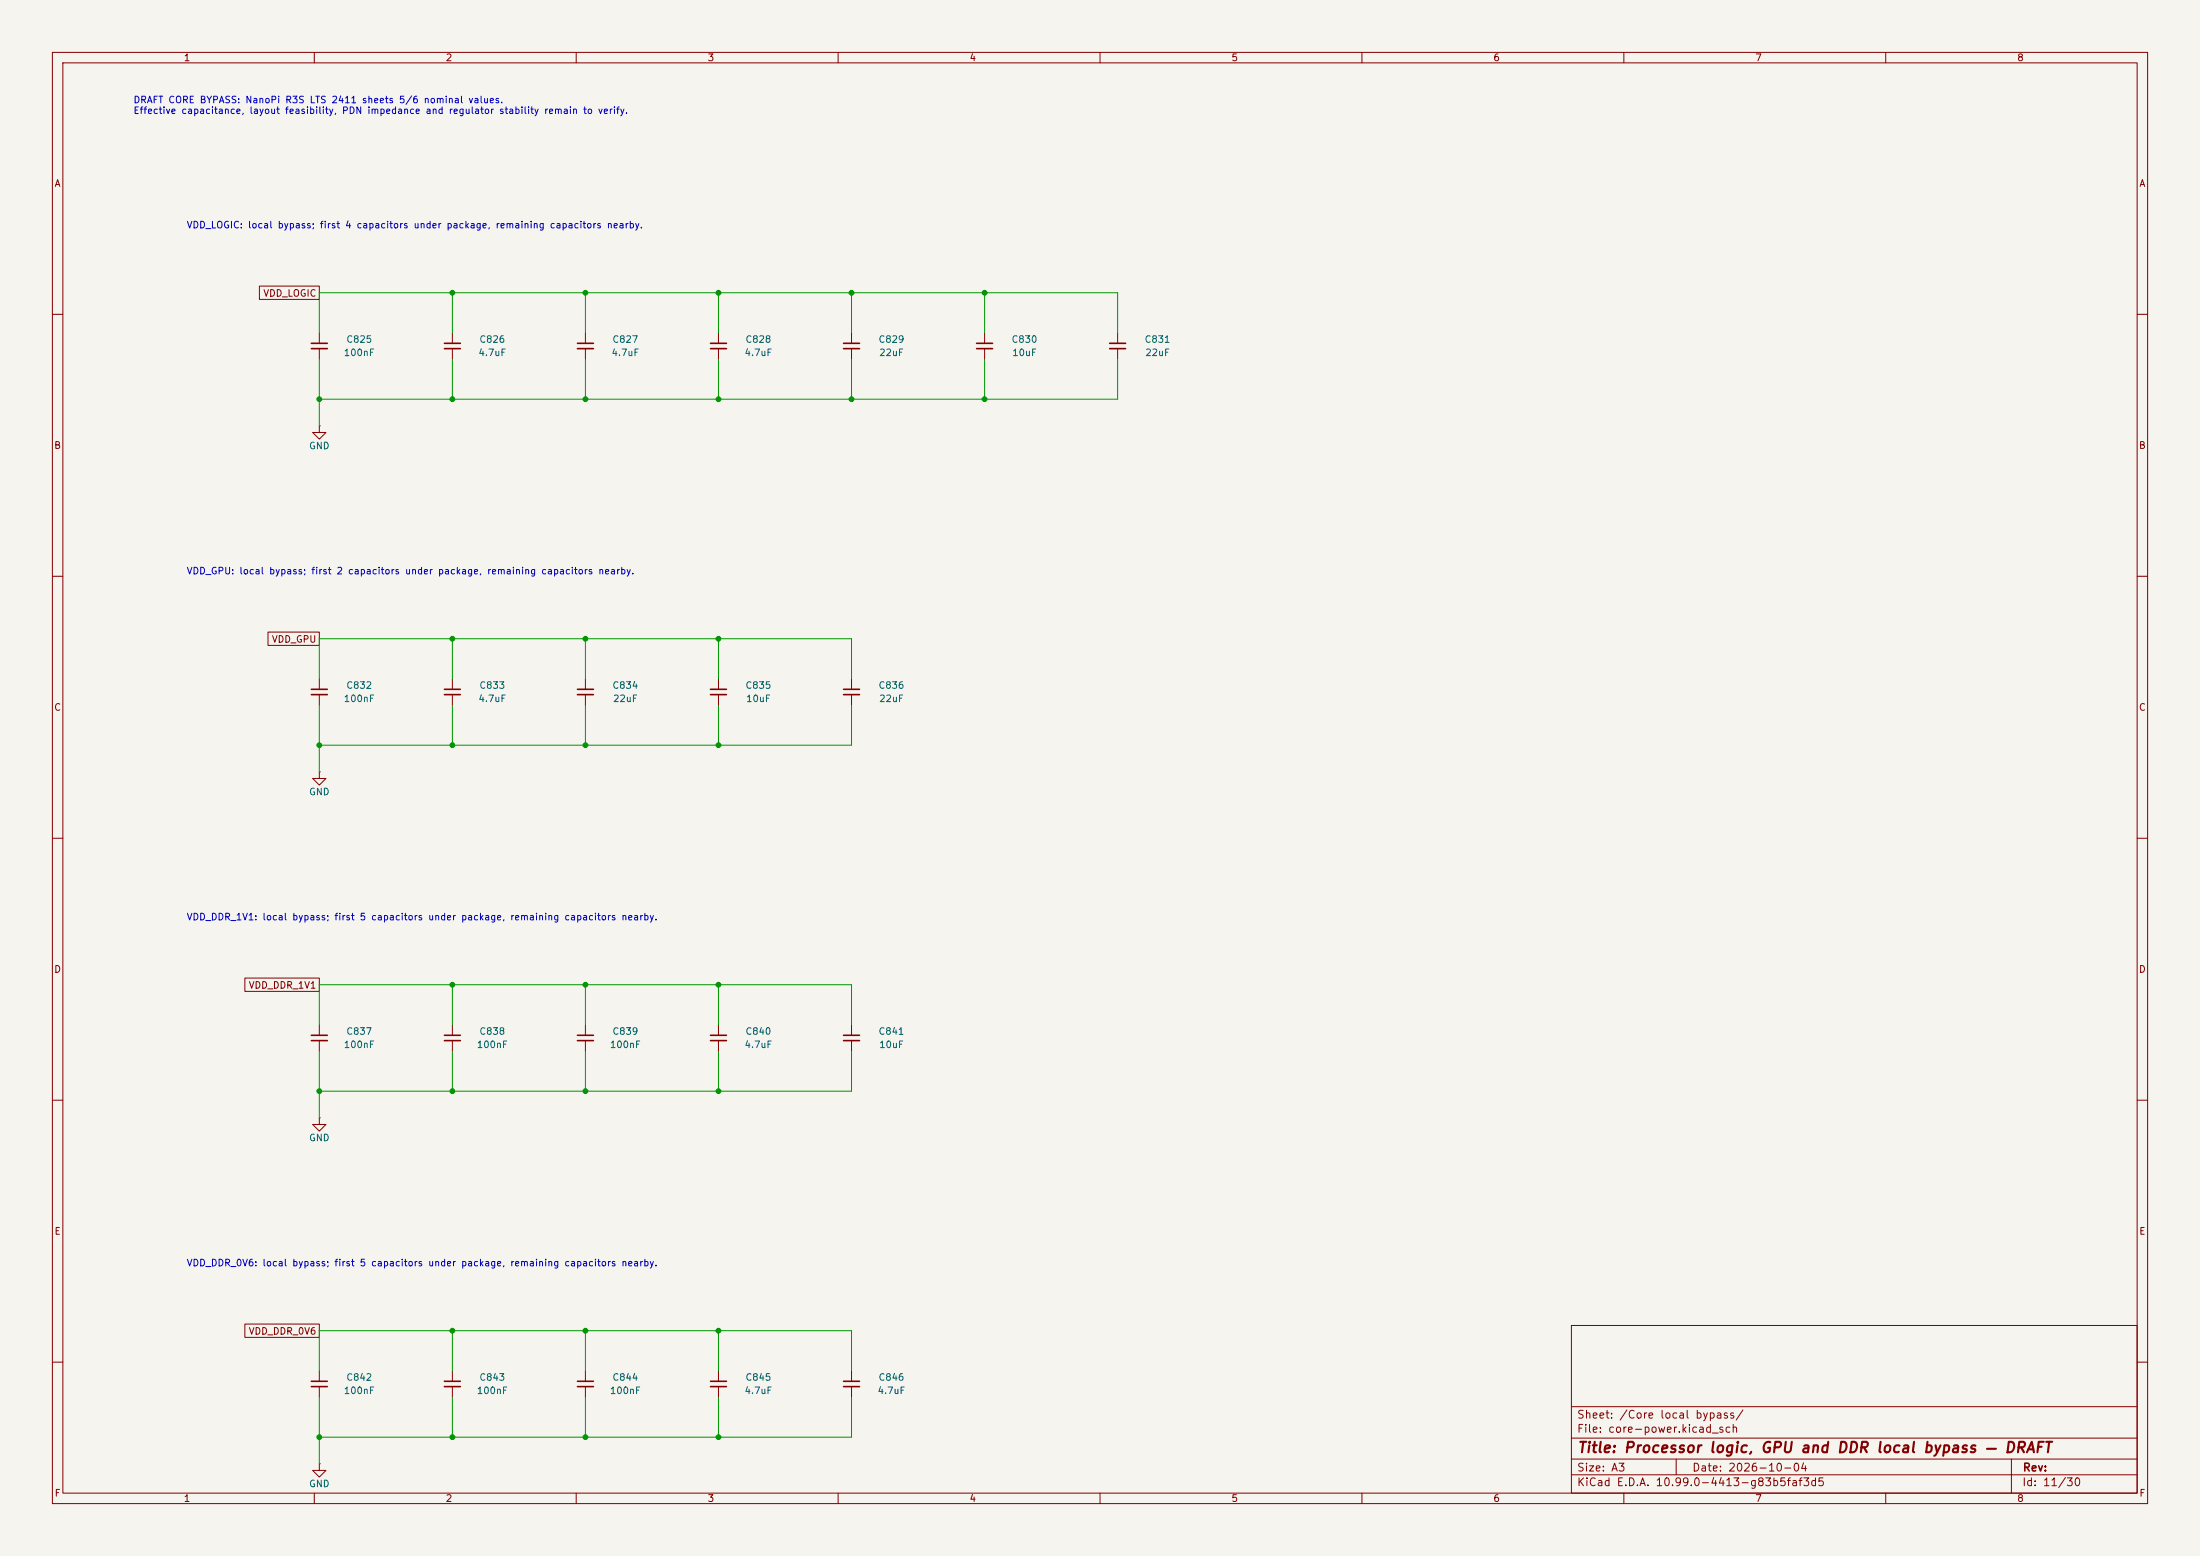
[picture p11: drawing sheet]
<svg xmlns="http://www.w3.org/2000/svg" width="420mm" height="297mm" viewBox="0 0 420 297" stroke-linecap="round" stroke-linejoin="round" font-family="sans-serif">
<path d="M0 0h420v297h-420z" fill="#f5f4ef" stroke="#f5f4ef" stroke-width=".19"/>
<g fill="none" stroke="#840000" stroke-width=".19">
<path d="M10 10h400v277h-400zM12 12h396v273h-396zM60 10v2M110 10v2M160 10v2M210 10v2M260 10v2M310 10v2M360 10v2M49.5 54.6h11.5v2.6h-11.5zM10 60h2M61 63.5v2"/>
<path d="M61 66.5v2.1M86.4 63.5v2M86.4 66.5v2.1M111.8 63.5v2M111.8 66.5v2.1M137.2 63.5v2M137.2 66.5v2.1M162.6 63.5v2M162.6 66.5v2.1M188 63.5v2M188 66.5v2.1M213.4 63.5v2"/>
<path d="M213.4 66.5v2.1M408 60h2M61 81.3v1.3h1.2l-1.2 1.2-1.3-1.2h1.3M61 81.3h.1M10 110h2M408 110h2M51.2 120.6h9.8v2.6h-9.8zM61 129.5v2.1M61 132.6v2M86.4 129.5v2.1M86.4 132.6v2M111.8 129.5v2.1"/>
<path d="M111.8 132.6v2M137.2 129.5v2.1M137.2 132.6v2M162.6 129.5v2.1M162.6 132.6v2M10 160h2M61 147.3v1.3h1.2l-1.2 1.3-1.3-1.3h1.3M61 147.3h.1M408 160h2M46.7 186.7h14.3v2.5h-14.3zM61 195.6v2M61 198.6v2.1"/>
<path d="M86.4 195.6v2M86.4 198.6v2.1M111.8 195.6v2M111.8 198.6v2.1M137.2 195.6v2M137.2 198.6v2.1M162.6 195.6v2M162.6 198.6v2.1M10 210h2M61 213.4v1.2h1.2l-1.2 1.3-1.3-1.3h1.3M61 213.4h.1M408 210h2"/>
<path d="M46.7 252.7h14.3v2.6h-14.3zM300 253h108v32h-108zM10 260h2M61 279.4v1.3h1.2l-1.2 1.2-1.3-1.2h1.3M61 279.4h.1M61 261.6v2.1M61 264.7v2M86.4 261.6v2.1M86.4 264.7v2M111.8 261.6v2.1M111.8 264.7v2M137.2 261.6v2.1"/>
<path d="M137.2 264.7v2M162.6 261.6v2.1M162.6 264.7v2M300 278.5h108M300 274.5h108M300 268.5h108M320 278.5v3M384 278.5v6.5M408 260h2M60 285v2M110 285v2M160 285v2"/>
<path d="M210 285v2M260 285v2M300 281.5h108M310 285v2M360 285v2"/>
</g>
<g fill="none" stroke="#840000" stroke-width=".3">
<path d="M59.4 65.5h3.1M59.4 66.5h3.1M84.8 65.5h3.1M84.8 66.5h3.1M110.2 65.5h3.1M110.2 66.5h3.1M135.6 65.5h3.1M135.6 66.5h3.1M161 65.5h3.1M161 66.5h3.1M186.4 65.5h3.1M186.4 66.5h3.1"/>
<path d="M211.8 65.5h3.1M211.8 66.5h3.1M59.4 131.6h3.1M59.4 132.6h3.1M84.8 131.6h3.1M84.8 132.6h3.1M110.2 131.6h3.1M110.2 132.6h3.1M135.6 131.6h3.1M135.6 132.6h3.1M161 131.6h3.1M161 132.6h3.1"/>
<path d="M59.4 197.6h3.1M59.4 198.6h3.1M84.8 197.6h3.1M84.8 198.6h3.1M110.2 197.6h3.1M110.2 198.6h3.1M135.6 197.6h3.1M135.6 198.6h3.1M161 197.6h3.1M161 198.6h3.1M59.4 263.7h3.1M59.4 264.7h3.1"/>
<path d="M84.8 263.7h3.1M84.8 264.7h3.1M110.2 263.7h3.1M110.2 264.7h3.1M135.6 263.7h3.1M135.6 264.7h3.1M161 263.7h3.1M161 264.7h3.1"/>
</g>
<g fill="none" stroke="#009600" stroke-width=".19">
<path d="M86.4 55.9v7.6M111.8 55.9v7.6M137.2 55.9v7.6M162.6 55.9v7.6M188 55.9v7.6M61 63.5v-7.6h152.4v7.6M61 68.6v12.7M86.4 68.6v7.6M111.8 68.6v7.6M137.2 68.6v7.6M162.6 68.6v7.6M188 68.6v7.6"/>
<path d="M213.4 68.6v7.6h-152.4M61 129.5v-7.6h101.6v7.6M61 134.6v12.7M86.4 121.9v7.6M86.4 134.6v7.6M111.8 121.9v7.6M111.8 134.6v7.6M137.2 121.9v7.6M137.2 134.6v7.6M162.6 134.6v7.6h-101.6M61 195.6v-7.6h101.6v7.6M86.4 188v7.6"/>
<path d="M111.8 188v7.6M137.2 188v7.6M61 200.7v12.7M86.4 200.7v7.6M111.8 200.7v7.6M137.2 200.7v7.6M162.6 200.7v7.6h-101.6M86.4 254v7.6M111.8 254v7.6M137.2 254v7.6M61 261.6v-7.6h101.6v7.6M61 266.7v12.7"/>
<path d="M86.4 266.7v7.6M111.8 266.7v7.6M137.2 266.7v7.6M162.6 266.7v7.6h-101.6"/>
</g>
<g fill="#009600" stroke="#009600" stroke-width=".19">
<circle cx="61" cy="76.2" r=".46"/>
<circle cx="86.4" cy="55.9" r=".46"/>
<circle cx="86.4" cy="76.2" r=".46"/>
<circle cx="111.8" cy="55.9" r=".46"/>
<circle cx="111.8" cy="76.2" r=".46"/>
<circle cx="86.4" cy="121.9" r=".46"/>
<circle cx="137.2" cy="121.9" r=".46"/>
<circle cx="61" cy="142.2" r=".46"/>
<circle cx="111.8" cy="142.2" r=".46"/>
<circle cx="137.2" cy="142.2" r=".46"/>
<circle cx="111.8" cy="121.9" r=".46"/>
<circle cx="86.4" cy="142.2" r=".46"/>
<circle cx="86.4" cy="188" r=".46"/>
<circle cx="111.8" cy="188" r=".46"/>
<circle cx="137.2" cy="188" r=".46"/>
<circle cx="61" cy="208.3" r=".46"/>
<circle cx="86.4" cy="208.3" r=".46"/>
<circle cx="111.8" cy="208.3" r=".46"/>
<circle cx="137.2" cy="208.3" r=".46"/>
<circle cx="61" cy="274.3" r=".46"/>
<circle cx="86.4" cy="254" r=".46"/>
<circle cx="86.4" cy="274.3" r=".46"/>
<circle cx="137.2" cy="55.9" r=".46"/>
<circle cx="137.2" cy="76.2" r=".46"/>
<circle cx="162.6" cy="55.9" r=".46"/>
<circle cx="162.6" cy="76.2" r=".46"/>
<circle cx="188" cy="55.9" r=".46"/>
<circle cx="188" cy="76.2" r=".46"/>
<circle cx="111.8" cy="254" r=".46"/>
<circle cx="111.8" cy="274.3" r=".46"/>
<circle cx="137.2" cy="254" r=".46"/>
<circle cx="137.2" cy="274.3" r=".46"/>
</g>
<text font-size="2" fill="#840000" x="301" y="277.8">Title: Processor logic, GPU and DDR local bypass — DRAFT</text>
<g font-size="1.5" fill="#840000">
<text x="300.9" y="273.8">File: core-power.kicad_sch</text>
<text x="300.9" y="271.1">Sheet: /Core local bypass/</text>
<text x="300.9" y="281.2">Size: A3</text>
<text x="322.9" y="281.2">Date: 2026-10-04</text>
<text x="386" y="281.2">Rev:</text>
<text x="300.9" y="284">KiCad E.D.A. 10.99.0-4413-g83b5faf3d5</text>
<text x="385.9" y="284">Id: 11/30</text>
</g>
<g font-size="1.3" fill="#840000">
<text x="35" y="12">1</text>
<text x="85" y="12">2</text>
<text x="135" y="12">3</text>
<text x="185" y="12">4</text>
<text x="235" y="12">5</text>
<text x="285" y="12">6</text>
<text x="335" y="12">7</text>
<text x="385" y="12">8</text>
<text x="10.3" y="36">A</text>
<text x="408.3" y="36">A</text>
<text x="50.2" y="56.9">VDD_LOGIC</text>
<text x="10.2" y="86">B</text>
<text x="408.2" y="86">B</text>
<text x="51.8" y="123">VDD_GPU</text>
<text x="10.2" y="136">C</text>
<text x="408.2" y="136">C</text>
<text x="10.2" y="186">D</text>
<text x="408.2" y="186">D</text>
<text x="47.4" y="189">VDD_DDR_1V1</text>
<text x="10.3" y="236">E</text>
<text x="408.3" y="236">E</text>
<text x="47.4" y="255.1">VDD_DDR_0V6</text>
<text x="10.3" y="286">F</text>
<text x="35" y="287">1</text>
<text x="85" y="287">2</text>
<text x="135" y="287">3</text>
<text x="185" y="287">4</text>
<text x="235" y="287">5</text>
<text x="285" y="287">6</text>
<text x="335" y="287">7</text>
<text x="385" y="287">8</text>
<text x="408.3" y="286">F</text>
</g>
<g font-size="1.3" fill="#0000c2">
<text x="25.4" y="20">DRAFT CORE BYPASS: NanoPi R3S LTS 2411 sheets 5/6 nominal values.</text>
<text x="25.4" y="22.1">Effective capacitance, layout feasibility, PDN impedance and regulator stability remain to verify.</text>
<text x="35.5" y="43.9">VDD_LOGIC: local bypass; first 4 capacitors under package, remaining capacitors nearby.</text>
<text x="35.5" y="109.9">VDD_GPU: local bypass; first 2 capacitors under package, remaining capacitors nearby.</text>
<text x="35.5" y="176">VDD_DDR_1V1: local bypass; first 5 capacitors under package, remaining capacitors nearby.</text>
<text x="35.5" y="242">VDD_DDR_0V6: local bypass; first 5 capacitors under package, remaining capacitors nearby.</text>
</g>
<g font-size="1.3" fill="#006464">
<text x="66" y="65.7">C825</text>
<text x="91.4" y="65.7">C826</text>
<text x="116.8" y="65.7">C827</text>
<text x="142.2" y="65.7">C828</text>
<text x="167.6" y="65.7">C829</text>
<text x="193" y="65.7">C830</text>
<text x="218.4" y="65.7">C831</text>
<text x="65.5" y="68.3">100nF</text>
<text x="91.2" y="68.3">4.7uF</text>
<text x="116.6" y="68.3">4.7uF</text>
<text x="142" y="68.3">4.7uF</text>
<text x="167.7" y="68.3">22uF</text>
<text x="193.1" y="68.3">10uF</text>
<text x="218.5" y="68.3">22uF</text>
<text x="58.9" y="86.1">GND</text>
<text x="66" y="131.8">C832</text>
<text x="91.4" y="131.8">C833</text>
<text x="116.8" y="131.8">C834</text>
<text x="142.2" y="131.8">C835</text>
<text x="167.6" y="131.8">C836</text>
<text x="65.5" y="134.3">100nF</text>
<text x="91.2" y="134.3">4.7uF</text>
<text x="116.9" y="134.3">22uF</text>
<text x="142.3" y="134.3">10uF</text>
<text x="167.7" y="134.3">22uF</text>
<text x="58.9" y="152.1">GND</text>
<text x="66" y="197.8">C837</text>
<text x="91.4" y="197.8">C838</text>
<text x="116.8" y="197.8">C839</text>
<text x="142.2" y="197.8">C840</text>
<text x="167.6" y="197.8">C841</text>
<text x="65.5" y="200.4">100nF</text>
<text x="90.9" y="200.4">100nF</text>
<text x="116.3" y="200.4">100nF</text>
<text x="142" y="200.4">4.7uF</text>
<text x="167.7" y="200.4">10uF</text>
<text x="58.9" y="218.1">GND</text>
<text x="66" y="263.9">C842</text>
<text x="91.4" y="263.9">C843</text>
<text x="116.8" y="263.9">C844</text>
<text x="142.2" y="263.9">C845</text>
<text x="167.6" y="263.9">C846</text>
<text x="65.5" y="266.4">100nF</text>
<text x="90.9" y="266.4">100nF</text>
<text x="116.3" y="266.4">100nF</text>
<text x="142" y="266.4">4.7uF</text>
<text x="167.4" y="266.4">4.7uF</text>
<text x="58.9" y="284.2">GND</text>
</g>
</svg>
